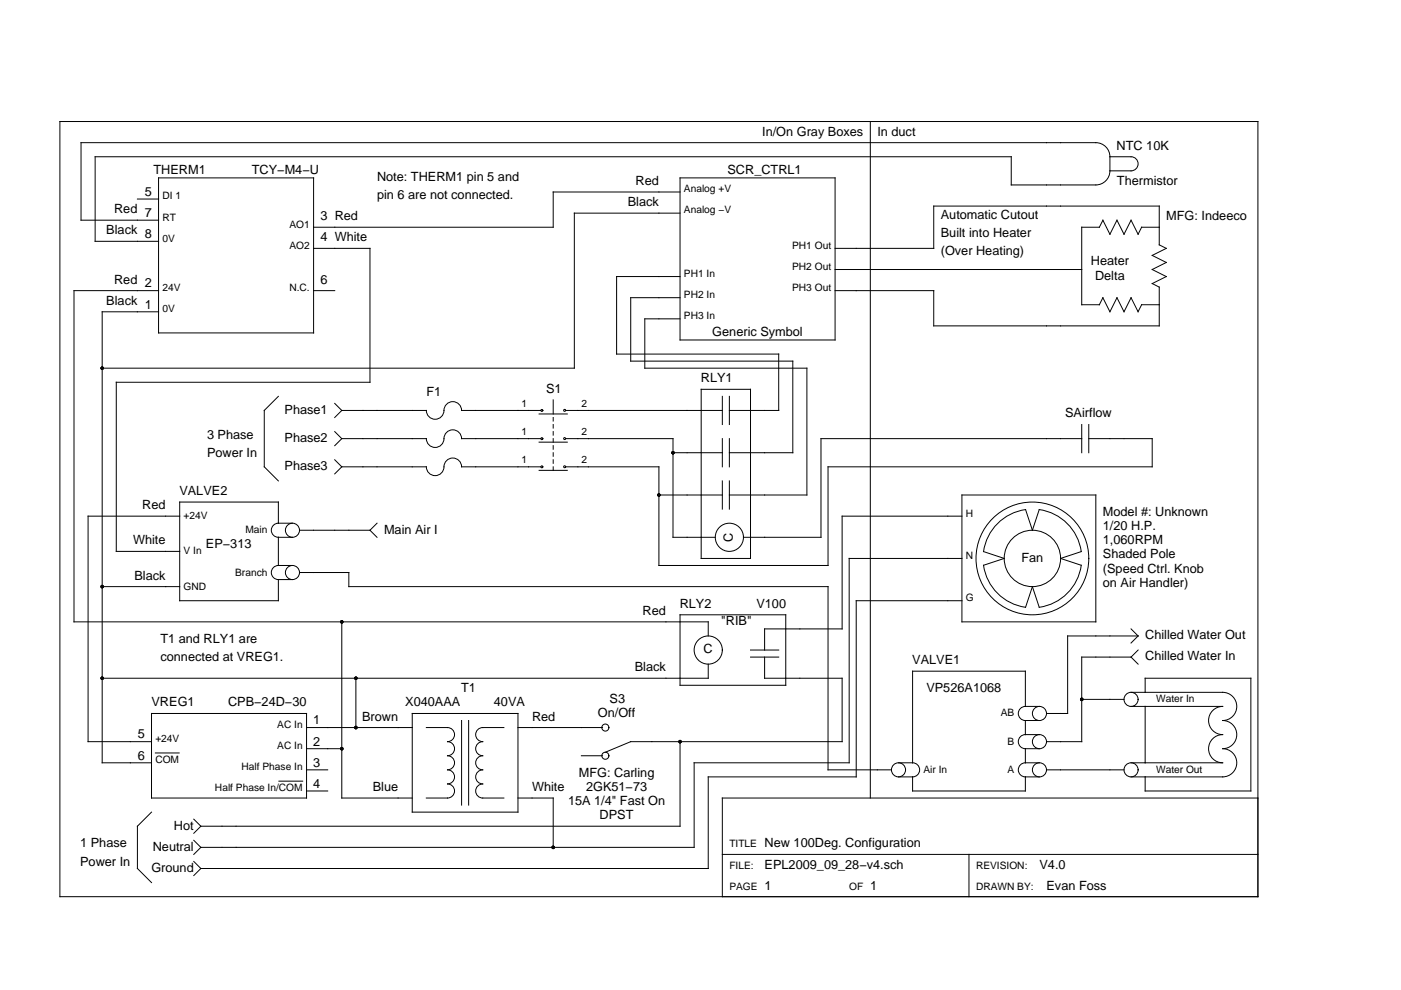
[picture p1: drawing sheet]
<svg xmlns="http://www.w3.org/2000/svg" width="297mm" height="210mm" viewBox="0 0 297 210" stroke-linecap="round" stroke-linejoin="round" font-family="sans-serif">
<g fill="none" stroke="#000" stroke-width=".21">
<path d="M12.7 25.8h254v164.3h-254zM33.6 37.7h32.9v32.9h-32.9zM144.2 37.7h32.9v34.4h-32.9zM184.5 25.8v143.4M235.3 33.2a2.99 2.99 0 0 0-3-3h-215.1v16.5h16.4M235.3 36.2a2.99 2.99 0 0 1-3 3h-17.9v-6h-194.2v18h13.4M235.3 33.2h4.5a1.49 1.49 0 0 1 1.5 1.5 1.49 1.49 0 0 1-1.5 1.5h-4.5M235.3 33.2v3M29.1 42.2h4.5M66.5 52.7h11.9v28.3h-53.7v35.9h13.4M144.2 40.7h-26.9v7.5h-50.8M144.2 45.2h-22.4v32.9h-100.1"/>
<path d="M144.2 58.6h-13.5v16.5h34.4v11.9h-10.5M177.1 52.7h20.9v-9h47.8v8.2l1.5 .8-3 1.5 3 1.4-3 1.5 3 1.5-3 1.5 1.5 .8v8.2h-47.8v-7.5h-20.9M177.1 57.1h52.2M233.8 46.7l1.5 3 1.5-3 1.5 3 1.5-3 1.5 3 .7-1.5h3.8M233.8 46.7l-.7 1.5h-3.8v16.4h3.8l.7-1.5 1.5 3 1.5-3 1.5 3 1.5-3 1.5 3 .7-1.5h3.8M33.6 61.6h-17.9v70.2h134.5v3M33.6 66.1h-11.9v95.6h10.4M66.5 61.6h4.5M144.2 67.6h-7.5v10.5h34.4v26.9h-16.5M144.2 63.1h-10.5v13.5h34.4v19.4h-13.5M59 84l-3 3v12l3 3M71 97.5l1.5 1.5"/>
<path d="M71 91.5l1.5 1.5M71 85.5l1.5 1.5M72.5 99h17.9a1.87 1.87 0 0 0 1.9 1.8 1.87 1.87 0 0 0 1.8-1.8 1.87 1.87 0 0 1 1.9-1.9 1.87 1.87 0 0 1 1.9 1.9h16.8M72.5 93h17.9a1.87 1.87 0 0 0 1.9 1.9 1.87 1.87 0 0 0 1.8-1.9 1.87 1.87 0 0 1 1.9-1.9 1.87 1.87 0 0 1 1.9 1.9h16.8M72.5 87h17.9a1.87 1.87 0 0 0 1.9 1.9 1.87 1.87 0 0 0 1.8-1.9 1.87 1.87 0 0 1 1.9-1.8 1.87 1.87 0 0 1 1.9 1.8h16.8M72.5 99l-1.5 1.5M72.5 93l-1.5 1.5M72.5 87l-1.5 1.5M114.3 99.7h6M114.3 93.7h6M114.3 87.8h6M117.3 84.8v3"/>
<path d="M117.3 88.5v.8M117.3 90v.8M117.3 91.5v.8M117.3 93v.7M117.3 94.5v.7M117.3 96v.7M117.3 97.5v.7M117.3 99v.7M119.9 93h22.8v20.9h9M119.9 87h33.2M142.7 96h10.4M148.7 82.5h10.4v35.9h-10.4z"/>
<path d="M153.1 84v6M153.1 93v6M154.6 84v6M154.6 93v6M229.3 90v6M229.3 93h-55.2v20.9h-16.5M230.8 93h13.5v6h-68.7v20.9h-35.9v-20.9h-19.8M230.8 90v6M38.1 109.4h-19.4v47.8h13.4M59 110.9a1.49 1.49 0 0 0-1.5 1.5 1.49 1.49 0 0 0 1.5 1.5M59 119.9a1.49 1.49 0 0 0-1.5 1.5 1.49 1.49 0 0 0 1.5 1.5M59 110.9v-4.5h-20.9v21h20.9v-4.5"/>
<path d="M59 110.9h3M59 113.9h3M59 119.9h3M59 113.9v6M63.5 112.4h14.9M78.4 112.4l1.5 1.5M79.9 110.9l-1.5 1.5M139.7 105h13.4M153.1 102v5.9M154.6 102v5.9M203.9 109.4h-25.4v23.9h-16.4v4.5M203.9 118.4h-23.9v43.3h-32.8v18h-104.6"/>
<path d="M203.9 105h28.4v26.8h-28.4zM211.5 111a10.4 10.4 0 0 1 5.9-3l1.5 4.4 1.4-4.4a10.4 10.4 0 0 1 8.9 8.9l-4.3 1.5 4.3 1.5a10.4 10.4 0 0 1-8.9 8.9l-1.4-4.4-1.5 4.4a10.5 10.5 0 0 1-8.9-8.9l4.4-1.5-4.4-1.4a10.4 10.4 0 0 1 3-6zM21.7 124.4h16.4M59 122.9h3M63.5 121.4h10.5v3h101.6v38.8h13.4M72.5 131.8v37.4h14.9M144.2 130.4h22.4v14.9h-22.4zM159.1 139.3h6M159.1 137.8h6M162.1 139.3v4.5h16.4v13.4h-44.8l-5.4 2.3M203.9 127.4h-22.4v37.3h-31.3v19.4h-107.6M239.8 139.3h-10.5v17.9h-7.4"/>
<path d="M239.8 139.3l1.5 1.5M239.8 133.3l1.5 1.5M241.3 137.8l-1.5 1.5M241.3 134.8h-14.9v16.5h-4.5M241.3 134.8l-1.5 1.5M32.1 151.3h32.9v17.9h-32.9zM65 154.3h22.4M65 158.7h7.5M75.5 143.8v10.5M87.4 151.3h22.4v20.9h-22.4zM90.4 154.3h4.5a1.49 1.49 0 0 1 1.5 1.5 1.49 1.49 0 0 1-1.5 1.4 1.49 1.49 0 0 1 1.5 1.5 1.49 1.49 0 0 1-1.5 1.5 1.49 1.49 0 0 1 1.5 1.5 1.49 1.49 0 0 1-1.5 1.5 1.49 1.49 0 0 1 1.5 1.5 1.49 1.49 0 0 1-1.5 1.5 1.49 1.49 0 0 1 1.5 1.5 1.49 1.49 0 0 1-1.5 1.5h-4.5M97.9 152.8v17.9"/>
<path d="M99.4 152.8v17.9M106.8 154.3h-4.5a1.49 1.49 0 0 0-1.4 1.5 1.49 1.49 0 0 0 1.4 1.4 1.49 1.49 0 0 0-1.4 1.5 1.49 1.49 0 0 0 1.4 1.5 1.49 1.49 0 0 0-1.4 1.5 1.49 1.49 0 0 0 1.4 1.5 1.49 1.49 0 0 0-1.4 1.5 1.49 1.49 0 0 0 1.4 1.5 1.49 1.49 0 0 0-1.4 1.5 1.49 1.49 0 0 0 1.4 1.5h4.5M109.8 154.3h17.9M144.2 157.2v18h-101.6M150.2 140.8v3h-128.5M217.4 155.8a1.49 1.49 0 0 0-1.5 1.4 1.49 1.49 0 0 0 1.5 1.5M217.4 149.8a1.49 1.49 0 0 0-1.5 1.5 1.49 1.49 0 0 0 1.5 1.5M217.4 149.8h3M217.4 158.7h3M217.4 155.8h3M217.4 149.8v-7.5h-23.9v19.4M217.4 152.8v3"/>
<path d="M217.4 158.7v3M217.4 152.8h3M229.3 148.3h9M239.8 146.8h19.4a2.99 2.99 0 0 1 3 3 2.99 2.99 0 0 1-3 3 2.99 2.99 0 0 1 3 3 2.99 2.99 0 0 1-3 2.9 2.99 2.99 0 0 1 3 3 2.99 2.99 0 0 1-3 3h-19.4M239.8 149.8h19.4a2.99 2.99 0 0 0-3 3 2.99 2.99 0 0 0 3 3 2.99 2.99 0 0 0-3 2.9 2.99 2.99 0 0 0 3 3h-19.4M242.8 146.8v-3h22.4v23.9h-22.4v-3M242.8 149.8v11.9M32.1 172.2l-3 3v8.9l3 3M41.1 173.7l1.5 1.5M41.1 178.2l1.5 1.5M42.6 175.2l-1.5 1.5M42.6 179.7l-1.5 1.5"/>
<path d="M65 163.2h4.5M65 167.7h4.5M109.8 169.2h7.5v10.5M123.3 160.2h4.4M190.5 161.7h3M190.5 164.7h3M193.5 161.7a1.49 1.49 0 0 1 1.5 1.5 1.49 1.49 0 0 1-1.5 1.5M193.5 164.7v3h23.9v-3M217.4 161.7a1.49 1.49 0 0 0-1.5 1.5 1.49 1.49 0 0 0 1.5 1.5M217.4 161.7h3M217.4 164.7h3M221.9 163.2h16.4"/>
<path d="M266.7 169.2h-113.6v20.9M41.1 182.6l1.5 1.5M42.6 184.1l-1.5 1.5M153.1 181.2h113.6M205.4 181.2v8.9"/>
<circle cx="114.9" cy="99" r=".21"/>
<circle cx="114.9" cy="93" r=".21"/>
<circle cx="114.9" cy="87" r=".21"/>
<circle cx="119.7" cy="93" r=".21"/>
<circle cx="119.7" cy="87" r=".21"/>
<circle cx="119.7" cy="99" r=".21"/>
<circle cx="62" cy="112.4" r="1.49"/>
<circle cx="154.6" cy="113.9" r="2.99"/>
<circle cx="218.9" cy="118.4" r="12"/>
<circle cx="218.9" cy="118.4" r="6"/>
<circle cx="62" cy="121.4" r="1.49"/>
<circle cx="150.2" cy="137.8" r="2.99"/>
<circle cx="128.3" cy="154.3" r=".75"/>
<circle cx="220.4" cy="157.2" r="1.49"/>
<circle cx="220.4" cy="151.3" r="1.49"/>
<circle cx="239.8" cy="148.3" r="1.49"/>
<circle cx="128.3" cy="160.2" r=".75"/>
<circle cx="190.5" cy="163.2" r="1.49"/>
<circle cx="220.4" cy="163.2" r="1.49"/>
<circle cx="239.8" cy="163.2" r="1.49"/>
</g>
<path d="M32.9 159.6h5.1M59.1 165.6h5.1" fill="none" stroke="#000" stroke-width=".22"/>
<g fill="#000">
<circle cx="21.7" cy="78.1" r=".37"/>
<circle cx="142.7" cy="96" r=".37"/>
<circle cx="139.7" cy="105" r=".37"/>
<circle cx="21.7" cy="124.4" r=".37"/>
<circle cx="72.5" cy="131.8" r=".37"/>
<circle cx="21.7" cy="143.8" r=".37"/>
<circle cx="72.5" cy="158.7" r=".37"/>
<circle cx="75.5" cy="143.8" r=".37"/>
<circle cx="75.5" cy="154.3" r=".37"/>
<circle cx="144.2" cy="157.2" r=".37"/>
<circle cx="229.3" cy="148.3" r=".37"/>
<circle cx="117.3" cy="179.7" r=".37"/>
</g>
<g font-size="2.7">
<text x="161.6" y="28.8">In/On Gray Boxes</text>
<text x="186" y="28.8">In duct</text>
<text x="236.7" y="31.8">NTC 10K</text>
<text x="30.7" y="41.5">5</text>
<text x="32.6" y="36.9">THERM1</text>
<text x="53.4" y="36.9">TCY−M4−U</text>
<text x="79.9" y="38.3">Note: THERM1 pin 5 and</text>
<text x="134.8" y="39.2">Red</text>
<text x="154.2" y="36.9">SCR_CTRL1</text>
<text x="236.8" y="39.2">Thermistor</text>
<text x="24.2" y="45.2">Red</text>
<text x="30.7" y="46">7</text>
<text x="68" y="46.7">3 Red</text>
<text x="79.9" y="42.2">pin 6 are not connected.</text>
<text x="133.1" y="43.7">Black</text>
<text x="199.5" y="46.4">Automatic Cutout</text>
<text x="247.3" y="46.7">MFG: Indeeco</text>
<text x="22.5" y="49.7">Black</text>
<text x="30.7" y="50.5">8</text>
<text x="68" y="51.2">4 White</text>
<text x="199.5" y="50.3">Built into Heater</text>
<text x="199.5" y="54.1">(Over Heating)</text>
<text x="231.3" y="56.3">Heater</text>
<text x="232.2" y="59.3">Delta</text>
<text x="22.5" y="64.6">Black</text>
<text x="24.2" y="60.1">Red</text>
<text x="30.7" y="61">2</text>
<text x="30.7" y="65.4">1</text>
<text x="68" y="60.1">6</text>
<text x="151" y="71.3">Generic Symbol</text>
<text x="115.8" y="83.3">S1</text>
<text x="148.6" y="81">RLY1</text>
<text x="60.3" y="87.7">Phase1</text>
<text x="90.4" y="84">F1</text>
<text x="225.8" y="88.5">SAirflow</text>
<text x="43.9" y="93">3 Phase</text>
<text x="60.3" y="93.7">Phase2</text>
<text x="43.9" y="96.9">Power In</text>
<text x="60.3" y="99.7">Phase3</text>
<text x="30.2" y="107.9">Red</text>
<text x="38" y="105">VALVE2</text>
<text x="81.4" y="113.1">Main Air I</text>
<text x="233.8" y="112.4">1/20 H.P.</text>
<text x="233.8" y="109.4">Model #: Unknown</text>
<text x="28.2" y="115.4">White</text>
<text x="43.6" y="116.1">EP−313</text>
<text x="155.3" y="114.9" transform="rotate(-90 155.3 114.9)">C</text>
<text x="216.6" y="119.1">Fan</text>
<text x="233.8" y="115.4">1,060RPM</text>
<text x="233.8" y="118.4">Shaded Pole</text>
<text x="28.5" y="122.9">Black</text>
<text x="233.8" y="121.4">(Speed Ctrl. Knob</text>
<text x="233.8" y="124.4">on Air Handler)</text>
<text x="136.2" y="130.4">Red</text>
<text x="144.1" y="128.9">RLY2</text>
<text x="160.4" y="128.9">V100</text>
<text x="34" y="136.3">T1 and RLY1 are</text>
<text x="152.9" y="132.6">&quot;RIB&quot;</text>
<text x="242.8" y="135.6">Chilled Water Out</text>
<text x="34" y="140.2">connected at VREG1.</text>
<text x="134.6" y="142.3">Black</text>
<text x="149.2" y="138.5">C</text>
<text x="193.4" y="140.8">VALVE1</text>
<text x="242.8" y="140">Chilled Water In</text>
<text x="32.1" y="149.8">VREG1</text>
<text x="48.3" y="149.8">CPB−24D−30</text>
<text x="85.9" y="149.8">X040AAA</text>
<text x="97.8" y="146.8">T1</text>
<text x="104.7" y="149.8">40VA</text>
<text x="129.2" y="149">S3</text>
<text x="196.4" y="146.8">VP526A1068</text>
<text x="66.4" y="153.6">1</text>
<text x="76.8" y="152.8">Brown</text>
<text x="112.8" y="152.8">Red</text>
<text x="126.8" y="152">On/Off</text>
<text x="29.2" y="161.1">6</text>
<text x="29.2" y="156.6">5</text>
<text x="66.4" y="158.1">2</text>
<text x="66.4" y="162.6">3</text>
<text x="66.4" y="167">4</text>
<text x="79" y="167.7">Blue</text>
<text x="112.8" y="167.7">White</text>
<text x="122.7" y="164.7">MFG: Carling</text>
<text x="124.2" y="167.7">2GK51−73</text>
<text x="120.4" y="170.7">15A 1/4&quot; Fast On</text>
<text x="127.1" y="173.7">DPST</text>
<text x="17" y="179.7">1 Phase</text>
<text x="36.9" y="175.9">Hot</text>
<text x="162.1" y="179.7">New 100Deg. Configuration</text>
<text x="17" y="183.5">Power In</text>
<text x="32.1" y="184.9">Ground</text>
<text x="32.4" y="180.4">Neutral</text>
<text x="162.1" y="184.1">EPL2009_09_28−v4.sch</text>
<text x="220.4" y="184.1">V4.0</text>
<text x="162.1" y="188.6">1</text>
<text x="184.5" y="188.6">1</text>
<text x="221.9" y="188.6">Evan Foss</text>
</g>
<g font-size="2.2">
<text x="145" y="40.8">Analog +V</text>
<text x="34.4" y="42.3">DI 1</text>
<text x="34.4" y="46.8">RT</text>
<text x="145" y="45.3">Analog −V</text>
<text x="34.4" y="51.2">0V</text>
<text x="61.3" y="52.7">AO2</text>
<text x="61.3" y="48.3">AO1</text>
<text x="168" y="52.7">PH1 Out</text>
<text x="145" y="58.7">PH1 In</text>
<text x="168" y="57.2">PH2 Out</text>
<text x="34.4" y="61.7">24V</text>
<text x="61.4" y="61.7">N.C.</text>
<text x="145" y="63.2">PH2 In</text>
<text x="168" y="61.7">PH3 Out</text>
<text x="34.4" y="66.2">0V</text>
<text x="145" y="67.7">PH3 In</text>
<text x="110.6" y="86.3">1</text>
<text x="123.3" y="86.3">2</text>
<text x="110.6" y="92.3">1</text>
<text x="123.3" y="92.3">2</text>
<text x="110.6" y="98.2">1</text>
<text x="123.3" y="98.2">2</text>
<text x="38.9" y="110.1">+24V</text>
<text x="52" y="113.1">Main</text>
<text x="204.8" y="109.5">H</text>
<text x="38.9" y="117.5">V In</text>
<text x="204.8" y="118.5">N</text>
<text x="38.9" y="125">GND</text>
<text x="49.9" y="122">Branch</text>
<text x="204.8" y="127.4">G</text>
<text x="245.1" y="148.9">Water In</text>
<text x="58.8" y="154.3">AC In</text>
<text x="212.2" y="151.9">AB</text>
<text x="32.9" y="161.8">COM</text>
<text x="32.9" y="157.3">+24V</text>
<text x="58.8" y="158.8">AC In</text>
<text x="213.6" y="157.9">B</text>
<text x="45.6" y="167.8">Half Phase In/COM</text>
<text x="51.2" y="163.3">Half Phase In</text>
<text x="195.8" y="163.9">Air In</text>
<text x="213.6" y="163.9">A</text>
<text x="245.1" y="163.9">Water Out</text>
<text x="154.6" y="179.7">TITLE</text>
<text x="154.6" y="184.1">FILE:</text>
<text x="206.9" y="184.1">REVISION:</text>
<text x="154.6" y="188.6">PAGE</text>
<text x="180" y="188.6">OF</text>
<text x="206.9" y="188.6">DRAWN BY:</text>
</g>
</svg>
